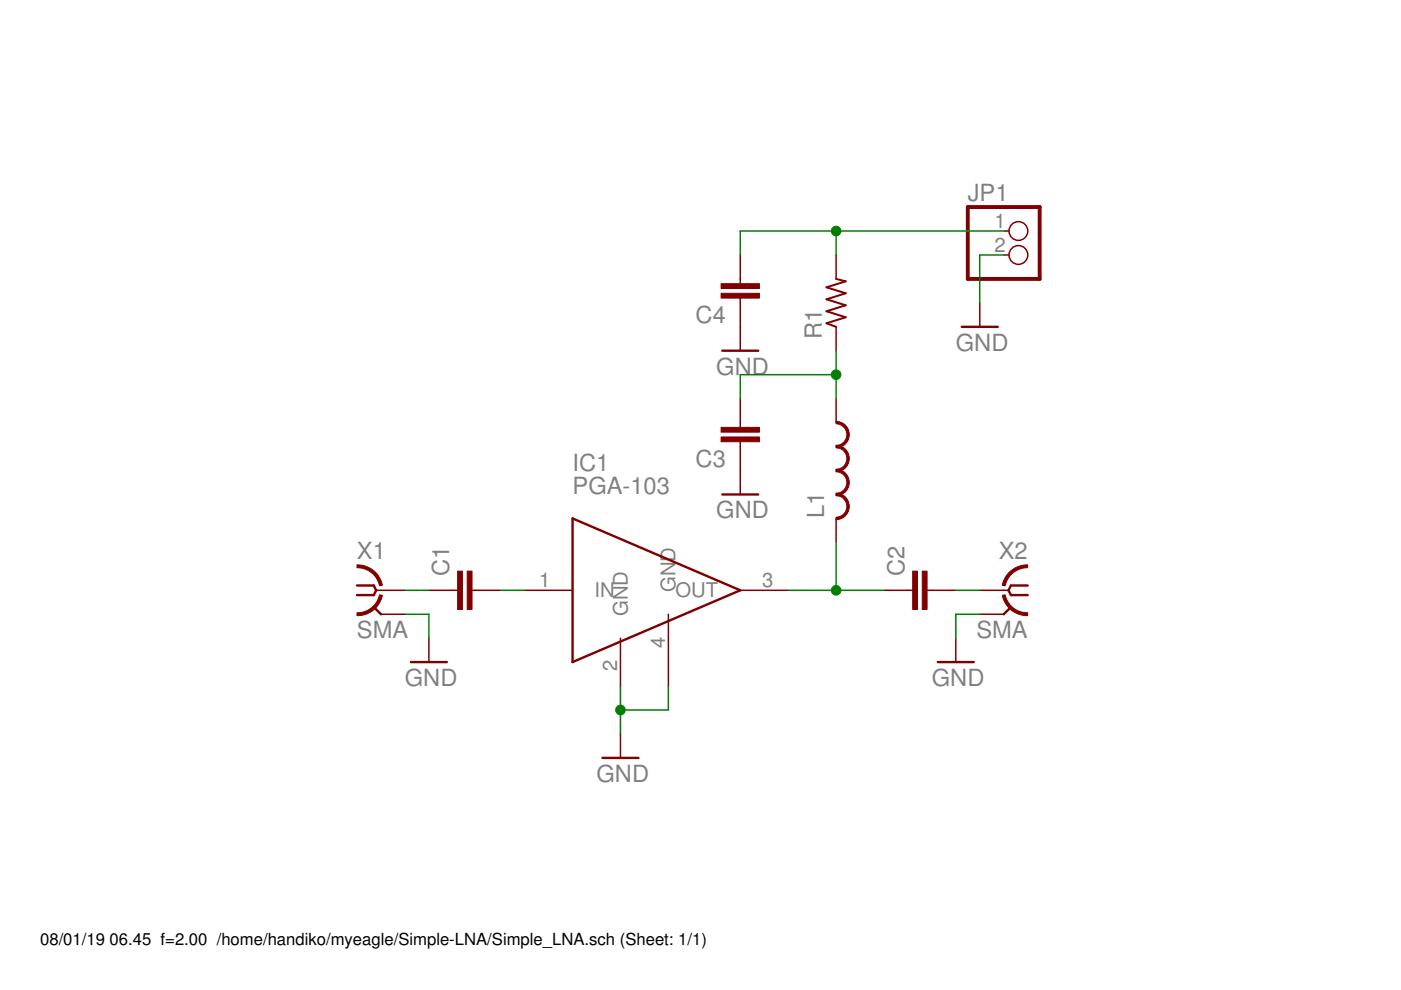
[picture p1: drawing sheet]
<svg xmlns="http://www.w3.org/2000/svg" width="297mm" height="210mm" viewBox="0 0 297 210" stroke-linecap="round" stroke-linejoin="round" font-family="sans-serif">
<path d="M153.1 74.4h7.7M203.9 69.3h7.6M121.4 109.9l35.6 15.3-35.6 15.2zM153.1 104.8h7.7M75.7 124.1h3.5l.6 1.1-.6 1h-3.5M79.2 128.7l1.6 1.5M214.3 128.7l-1.5 1.5M217.9 124.1h-3.6l-.5 1.1 .5 1h3.6M87.1 140.4h7.6M198.8 140.4h7.7M127.7 160.7h7.7" fill="none" stroke="#800000" stroke-width=".51"/>
<g fill="none" stroke="#800000" stroke-width=".32">
<path d="M157 54.1v6.1M177.3 54.1v5M212.8 49h1.1M212.8 54.1h1.1M157 63.2v11.2M177.3 69.3v5.1M207.7 64.2v5.1M157 84.5v6.1M157 93.7v11.1M177.3 84.5v5.1M177.3 109.9v5.1M79.8 125.2h6.1"/>
<path d="M80.8 130.2h5.1M90.9 125.2h6.1M90.9 135.3v5.1M100.1 125.2h6.1M111.3 125.2h10.1M131.6 135.3v10.2M141.7 130.2v15.3M157 125.2h10.1M187.4 125.2h6.1M196.6 125.2h6M202.6 135.3v5.1M207.7 125.2h6.1"/>
<path d="M207.7 130.2h5.1M131.6 155.6v5.1"/>
<circle cx="215.9" cy="54.1" r="1.99"/>
<circle cx="215.9" cy="49" r="1.99"/>
</g>
<g fill="#800000" stroke="#800000" stroke-width=".21">
<path d="M75.7 119.8a5.4 5.4 0 0 1 5.4 4.3l-.6 .1a4.8 4.8 0 0 0-4.8-3.8z" fill-rule="evenodd"/>
<path d="M75.7 129.9a4.8 4.8 0 0 0 4.8-3.8l.6 .1a5.4 5.4 0 0 1-5.4 4.3z" fill-rule="evenodd"/>
<path d="M213.7 121.6a5.5 5.5 0 0 1 4.2-1.8v.6a4.8 4.8 0 0 0-4.8 3.8l-.6-.1 .1-.3 .4-1.2z" fill-rule="evenodd"/>
<path d="M212.5 126.2l.6-.1a4.8 4.8 0 0 0 4.8 3.8v.6a5.3 5.3 0 0 1-5.4-4.3z" fill-rule="evenodd"/>
<path d="M177.3 89.3a2.8 2.8 0 0 1 2.8 2.8h-.5a2.33 2.33 0 0 0-2.3-2.2z" fill-rule="evenodd"/>
<path d="M177.3 94.4a2.29 2.29 0 0 0 2.3-2.3h.5a2.8 2.8 0 0 1-2.8 2.8z" fill-rule="evenodd"/>
<path d="M177.3 94.4a2.76 2.76 0 0 1 2.8 2.8h-.5a2.33 2.33 0 0 0-2.3-2.3z" fill-rule="evenodd"/>
<path d="M177.3 99.5a2.29 2.29 0 0 0 2.3-2.3h.5a2.8 2.8 0 0 1-2.8 2.8z" fill-rule="evenodd"/>
<path d="M177.3 99.5a2.76 2.76 0 0 1 2.8 2.8h-.5a2.33 2.33 0 0 0-2.3-2.3z" fill-rule="evenodd"/>
<path d="M177.3 104.6a2.29 2.29 0 0 0 2.3-2.3h.5a2.8 2.8 0 0 1-2.8 2.8z" fill-rule="evenodd"/>
<path d="M177.3 104.6a2.76 2.76 0 0 1 2.8 2.8h-.5a2.33 2.33 0 0 0-2.3-2.3z" fill-rule="evenodd"/>
<path d="M177.3 109.7a2.29 2.29 0 0 0 2.3-2.3h.5a2.8 2.8 0 0 1-2.8 2.8z" fill-rule="evenodd"/>
</g>
<g fill="#800000" stroke="#800000" stroke-width=".21">
<path d="M99.1 121.1h1v8.1h-1z"/>
<path d="M97 121.1h1v8.1h-1z"/>
<path d="M195.5 121.1h1.1v8.1h-1.1z"/>
<path d="M193.5 121.1h1v8.1h-1z"/>
<path d="M152.9 90.6h8.1v1h-8.1z"/>
<path d="M152.9 92.6h8.1v1.1h-8.1z"/>
<path d="M152.9 60.2h8.1v1h-8.1z"/>
<path d="M152.9 62.2h8.1v1h-8.1z"/>
</g>
<path d="M177.3 59.1l2 .5-4.1 1.3 4.1 1.3-4.1 1.3 4.1 1.2-4.1 1.3 4.1 1.3-4.1 1.2 2.1 .8" fill="none" stroke="#800000" stroke-width=".42"/>
<path d="M205.2 43.9h15.2v15.2h-15.2z" fill="none" stroke="#800000" stroke-width=".83"/>
<g fill="none" stroke="#008000" stroke-width=".32">
<path d="M177.3 49v5.1M212.8 54.1h-5.1v10.1M212.8 49h-55.8v5.1M177.3 74.4v10.1M177.3 79.4h-20.3v5.1M177.3 115v10.2M85.9 130.2h5v5.1M85.9 125.2h5M106.2 125.2h5.1M167.1 125.2h20.3M202.6 125.2h5.1M207.7 130.2h-5.1v5.1"/>
<path d="M131.6 145.5v10.1M141.7 145.5v5h-10.1"/>
</g>
<g fill="#008000" stroke="#008000" stroke-width=".21">
<circle cx="131.6" cy="150.5" r="1.02"/>
<circle cx="177.3" cy="125.2" r="1.02"/>
<circle cx="177.3" cy="49" r="1.02"/>
<circle cx="177.3" cy="79.4" r="1.02"/>
</g>
<g font-size="5" fill="#808080">
<text x="205.2" y="42.6">JP1</text>
<text x="147.5" y="68.5">C4</text>
<text x="174.3" y="71.8" transform="rotate(-90 174.3 71.8)">R1</text>
<text x="202.7" y="74.4">GND</text>
<text x="151.9" y="79.4">GND</text>
<text x="121.4" y="99.8">IC1</text>
<text x="147.5" y="99">C3</text>
<text x="121.4" y="104.8">PGA-103</text>
<text x="151.9" y="109.9">GND</text>
<text x="174.7" y="109.9" transform="rotate(-90 174.7 109.9)">L1</text>
<text x="75.7" y="118.6">X1</text>
<text x="211.8" y="118.6">X2</text>
<text x="95.2" y="122.1" transform="rotate(-90 95.2 122.1)">C1</text>
<text x="191.7" y="122.1" transform="rotate(-90 191.7 122.1)">C2</text>
<text x="75.7" y="135.3">SMA</text>
<text x="207" y="135.3">SMA</text>
<text x="85.8" y="145.5">GND</text>
<text x="197.6" y="145.5">GND</text>
<text x="126.5" y="165.8">GND</text>
</g>
<g font-size="4.3" fill="#808080">
<text x="210.8" y="48.3">1</text>
<text x="210.8" y="53.3">2</text>
<text x="114.3" y="124.4">1</text>
<text x="143.2" y="125.6" transform="rotate(-90 143.2 125.6)">GND</text>
<text x="161.6" y="124.4">3</text>
<text x="126.1" y="126.7">IN</text>
<text x="133.1" y="130.6" transform="rotate(-90 133.1 130.6)">GND</text>
<text x="143.2" y="126.7">OUT</text>
<text x="141" y="137.3" transform="rotate(-90 141 137.3)">4</text>
<text x="130.8" y="142.4" transform="rotate(-90 130.8 142.4)">2</text>
</g>
<g font-size="3.5">
<text x="8.5" y="200.4">08/01/19</text>
<text x="23.2" y="200.4">06.45 f=2.00 /home/handiko/myeagle/Simple-LNA/Simple_LNA.sch (Sheet: 1/1)</text>
</g>
</svg>
